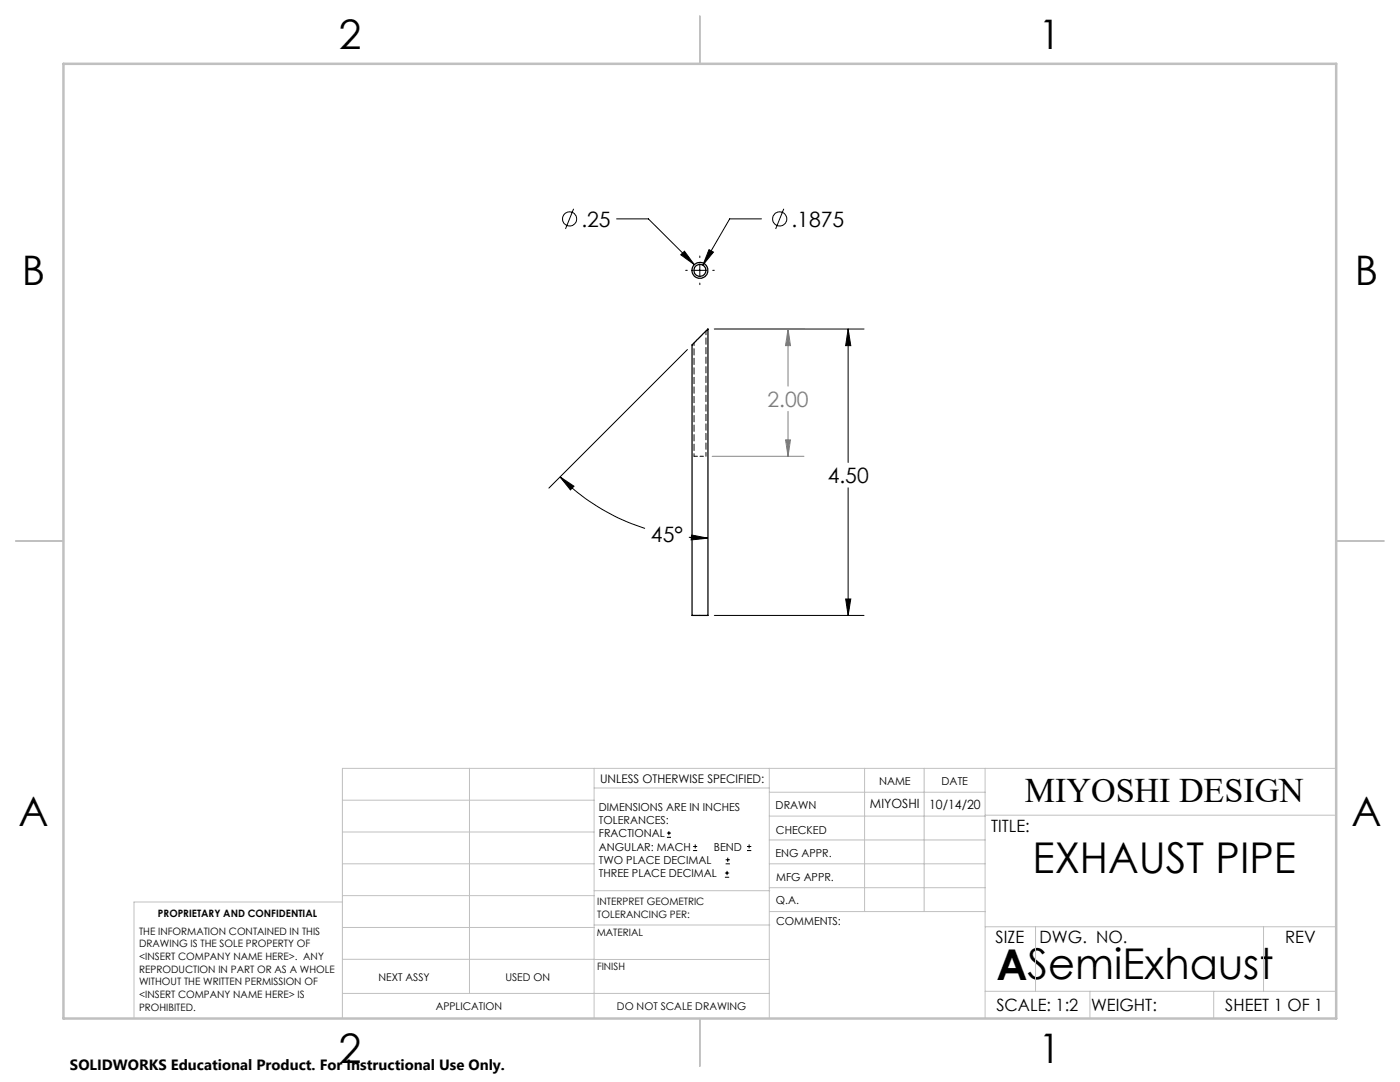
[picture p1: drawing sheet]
<svg xmlns="http://www.w3.org/2000/svg" width="279mm" height="216mm" viewBox="0 0 279 216" stroke-linecap="round" stroke-linejoin="round" font-family="sans-serif">
<g fill="none" stroke="#000" stroke-width=".2">
<path d="M114.5 41.7l-1.6 4M123 43.7h6.4l9.2 9.1M135.9 50.8l.7-.7 2 2.7zM136.8 53.9h.4M138.4 53.9h2.6M139.7 51.1v.3M139.7 52.7v2.5M139.7 56.5v.3M141.5 49.8l.9 .5-2.1 2.6zM142.2 53.9h.4M152 43.7h-6.4l-5.3 9.2M156.4 41.7l-1.6 4"/>
<path d="M137.2 69.7l-27.7 27.7M142.6 65.7h29.8M169.3 65.7l.5 3.3h-1zM169.3 65.7v26.6M111.8 95.1l2.7 1.9-.7 .8zM111.8 95.1a42.1 42.1 0 0 0 16.9 10.3M169.3 97.3v25.5M137.5 107.2l3.8 .2M138 106.8l3.3 .6-3.4 .3zM168.8 119.5h1l-.5 3.3zM142.6 122.8h29.8M133.1 167.1h.8"/>
<path d="M133.1 166.2h.8M133.5 165.8v.9M138.3 169.7h.8M138.3 168.9h.8M138.7 168.5v.8M144.7 175h.8M144.7 174.2h.8M144.8 172.4h.9M144.8 171.6h.9M145.1 173.8v.8M145.2 171.1v.9M149.1 169.7h.8"/>
<path d="M149.1 168.9h.8M149.5 168.5v.8"/>
<circle cx="113.7" cy="43.7" r="1.4"/>
<circle cx="155.6" cy="43.7" r="1.41"/>
</g>
<path d="M142.6 65.7h17.8M157.3 65.7l.5 3.3h-1zM157.3 65.7v11.3M142.1 91.1h18.3M156.8 87.8h1l-.5 3.3zM157.3 82.1v9" fill="none" stroke="#808080" stroke-width=".2"/>
<g fill="none" stroke="#c0c0c0" stroke-width=".2">
<path d="M68.3 159.7h50.3M93.7 153.3v44.9M118.6 153.3v49.9M118.6 157.2h34.9M153.5 153.3v49.9M153.5 158.1h43.1M172.5 153.3v28.6M184.4 153.3v28.6M196.6 153.3v49.9M266.7 153.3h-198.4v49.9M68.3 178.7h50.3M68.3 172.4h50.3"/>
<path d="M68.3 166h50.3M68.3 180h-41.6v23.2M118.6 177.7h35M153.5 167.6h43.1M153.5 162.8h43.1M153.5 172.4h43.1M153.5 177.1h43.1M196.6 162.7h70.1M68.3 198.2h85.2M68.3 191.4l85.2 .1M68.3 185.1h50.3M118.6 184.6h35"/>
<path d="M153.6 181.9h43M196.6 197.8h70.1M196.6 184.9h70.1M206.7 184.9v12.9M217.5 197.8v5.4M242.2 197.8v5.4M252.2 184.9v12.9"/>
</g>
<path d="M139.7 3.2v9.5M3.1 107.9h9.6M266.7 107.9h9.5M139.7 203.2v9.6" fill="none" stroke="#c0c0c0" stroke-width=".25"/>
<path d="M12.7 12.7h254v190.5h-254z" fill="none" stroke="#c0c0c0" stroke-width=".5"/>
<path d="M168.8 119.5h1l-.5 3.3zM169.3 65.7l.5 3.3h-1zM111.8 95.1l2.7 1.9-.7 .8zM138 106.8l3.3 .6-3.4 .3zM135.9 50.8l2.7 2-2-2.7zM141.5 49.8l-1.2 3.1 2.1-2.6z" fill="#000"/>
<path d="M156.8 87.8h1l-.5 3.3zM157.3 65.7l.5 3.3h-1z" fill="#808080"/>
<g fill="none" stroke="#000" stroke-width=".25">
<path d="M141.3 65.7v57.1h-3.2v-54z"/>
<circle cx="139.7" cy="54" r="1.19"/>
<circle cx="139.7" cy="53.9" r="1.58"/>
</g>
<path d="M138.5 91h1.2M139.7 91h1.2" fill="none" stroke="#000" stroke-width=".2" stroke-dasharray="1.3 .6" stroke-dashoffset=".6"/>
<path d="M138.5 68.4v22.6" fill="none" stroke="#000" stroke-width=".2" stroke-dasharray="1.3 .6" stroke-dashoffset=".8"/>
<path d="M140.9 91v-25" fill="none" stroke="#000" stroke-width=".2" stroke-dasharray="1.3 .6" stroke-dashoffset=".5"/>
<g font-size="8.5">
<text x="206.1" y="174.2">EXHAUST PIPE</text>
<text x="198.9" y="195.5">ASemiExhaust</text>
</g>
<g font-size="8.1">
<text x="67.6" y="9.7">2</text>
<text x="207.3" y="9.7">1</text>
<text x="4.4" y="57">B</text>
<text x="270.4" y="57">B</text>
<text x="3.7" y="164.9">A</text>
<text x="269.7" y="164.9">A</text>
<text x="67.6" y="212.2">2</text>
<text x="207.3" y="212.2">1</text>
</g>
<text font-size="6.9" x="204.5" y="160.1">MIYOSHI DESIGN</text>
<g font-size="4.2">
<text x="116" y="45.2">.25</text>
<text x="158" y="45.2">.1875</text>
<text x="165.2" y="96.4">4.50</text>
<text x="129.9" y="108.1">45°</text>
</g>
<text font-size="4.2" fill="#808080" x="153.2" y="81.2">2.00</text>
<g font-size="3.4">
<text x="197.8" y="166">TITLE:</text>
<text x="198.7" y="188.1">SIZE</text>
<text x="207.5" y="188.1">DWG. NO.</text>
<text x="256.5" y="188.2">REV</text>
<text x="198.8" y="201.7">SCALE: 1:2</text>
<text x="217.7" y="201.8">WEIGHT:</text>
<text x="244.5" y="201.7">SHEET 1 OF 1</text>
</g>
<text font-size="3" x="14" y="213.5">SOLIDWORKS Educational Product. For Instructional Use Only.</text>
<g font-size="2.5">
<text x="173.6" y="161.3">MIYOSHI</text>
<text x="185.4" y="161.4">10/14/20</text>
</g>
<text font-size="2.4" x="119.8" y="156.2">UNLESS OTHERWISE SPECIFIED:</text>
<g font-size="2.2">
<text x="119.5" y="161.8">DIMENSIONS ARE IN INCHES</text>
<text x="154.8" y="161.4">DRAWN</text>
<text x="175.4" y="156.6">NAME</text>
<text x="187.9" y="156.7">DATE</text>
<text x="119.5" y="164.4">TOLERANCES:</text>
<text x="119.5" y="167.1">FRACTIONAL</text>
<text x="154.9" y="166.3">CHECKED</text>
<text x="119.5" y="169.7">ANGULAR: MACH</text>
<text x="119.5" y="172.4">TWO PLACE DECIMAL</text>
<text x="142.5" y="169.7">BEND</text>
<text x="154.8" y="171">ENG APPR.</text>
<text x="119.5" y="175">THREE PLACE DECIMAL</text>
<text x="154.9" y="175.7">MFG APPR.</text>
<text x="154.9" y="180.4">Q.A.</text>
<text x="154.9" y="184.6">COMMENTS:</text>
</g>
<g font-size="2.1">
<text x="75.5" y="195.7">NEXT ASSY</text>
<text x="100.9" y="195.7">USED ON</text>
<text x="86.9" y="201.5">APPLICATION</text>
<text x="123.1" y="201.6">DO NOT SCALE DRAWING</text>
</g>
<g font-size="2">
<text x="31.5" y="182.9">PROPRIETARY AND CONFIDENTIAL</text>
<text x="119.2" y="180.6">INTERPRET GEOMETRIC</text>
<text x="119.2" y="183.1">TOLERANCING PER:</text>
<text x="27.8" y="186.5">THE INFORMATION CONTAINED IN THIS</text>
<text x="27.8" y="189">DRAWING IS THE SOLE PROPERTY OF</text>
<text x="27.8" y="191.6">&lt;INSERT COMPANY NAME HERE&gt;. ANY</text>
<text x="119.1" y="186.7">MATERIAL</text>
<text x="27.8" y="194.1">REPRODUCTION IN PART OR AS A WHOLE</text>
<text x="27.8" y="196.6">WITHOUT THE WRITTEN PERMISSION OF</text>
<text x="119.1" y="193.5">FINISH</text>
<text x="27.8" y="199.1">&lt;INSERT COMPANY NAME HERE&gt; IS</text>
<text x="27.8" y="201.7">PROHIBITED.</text>
</g>
</svg>
